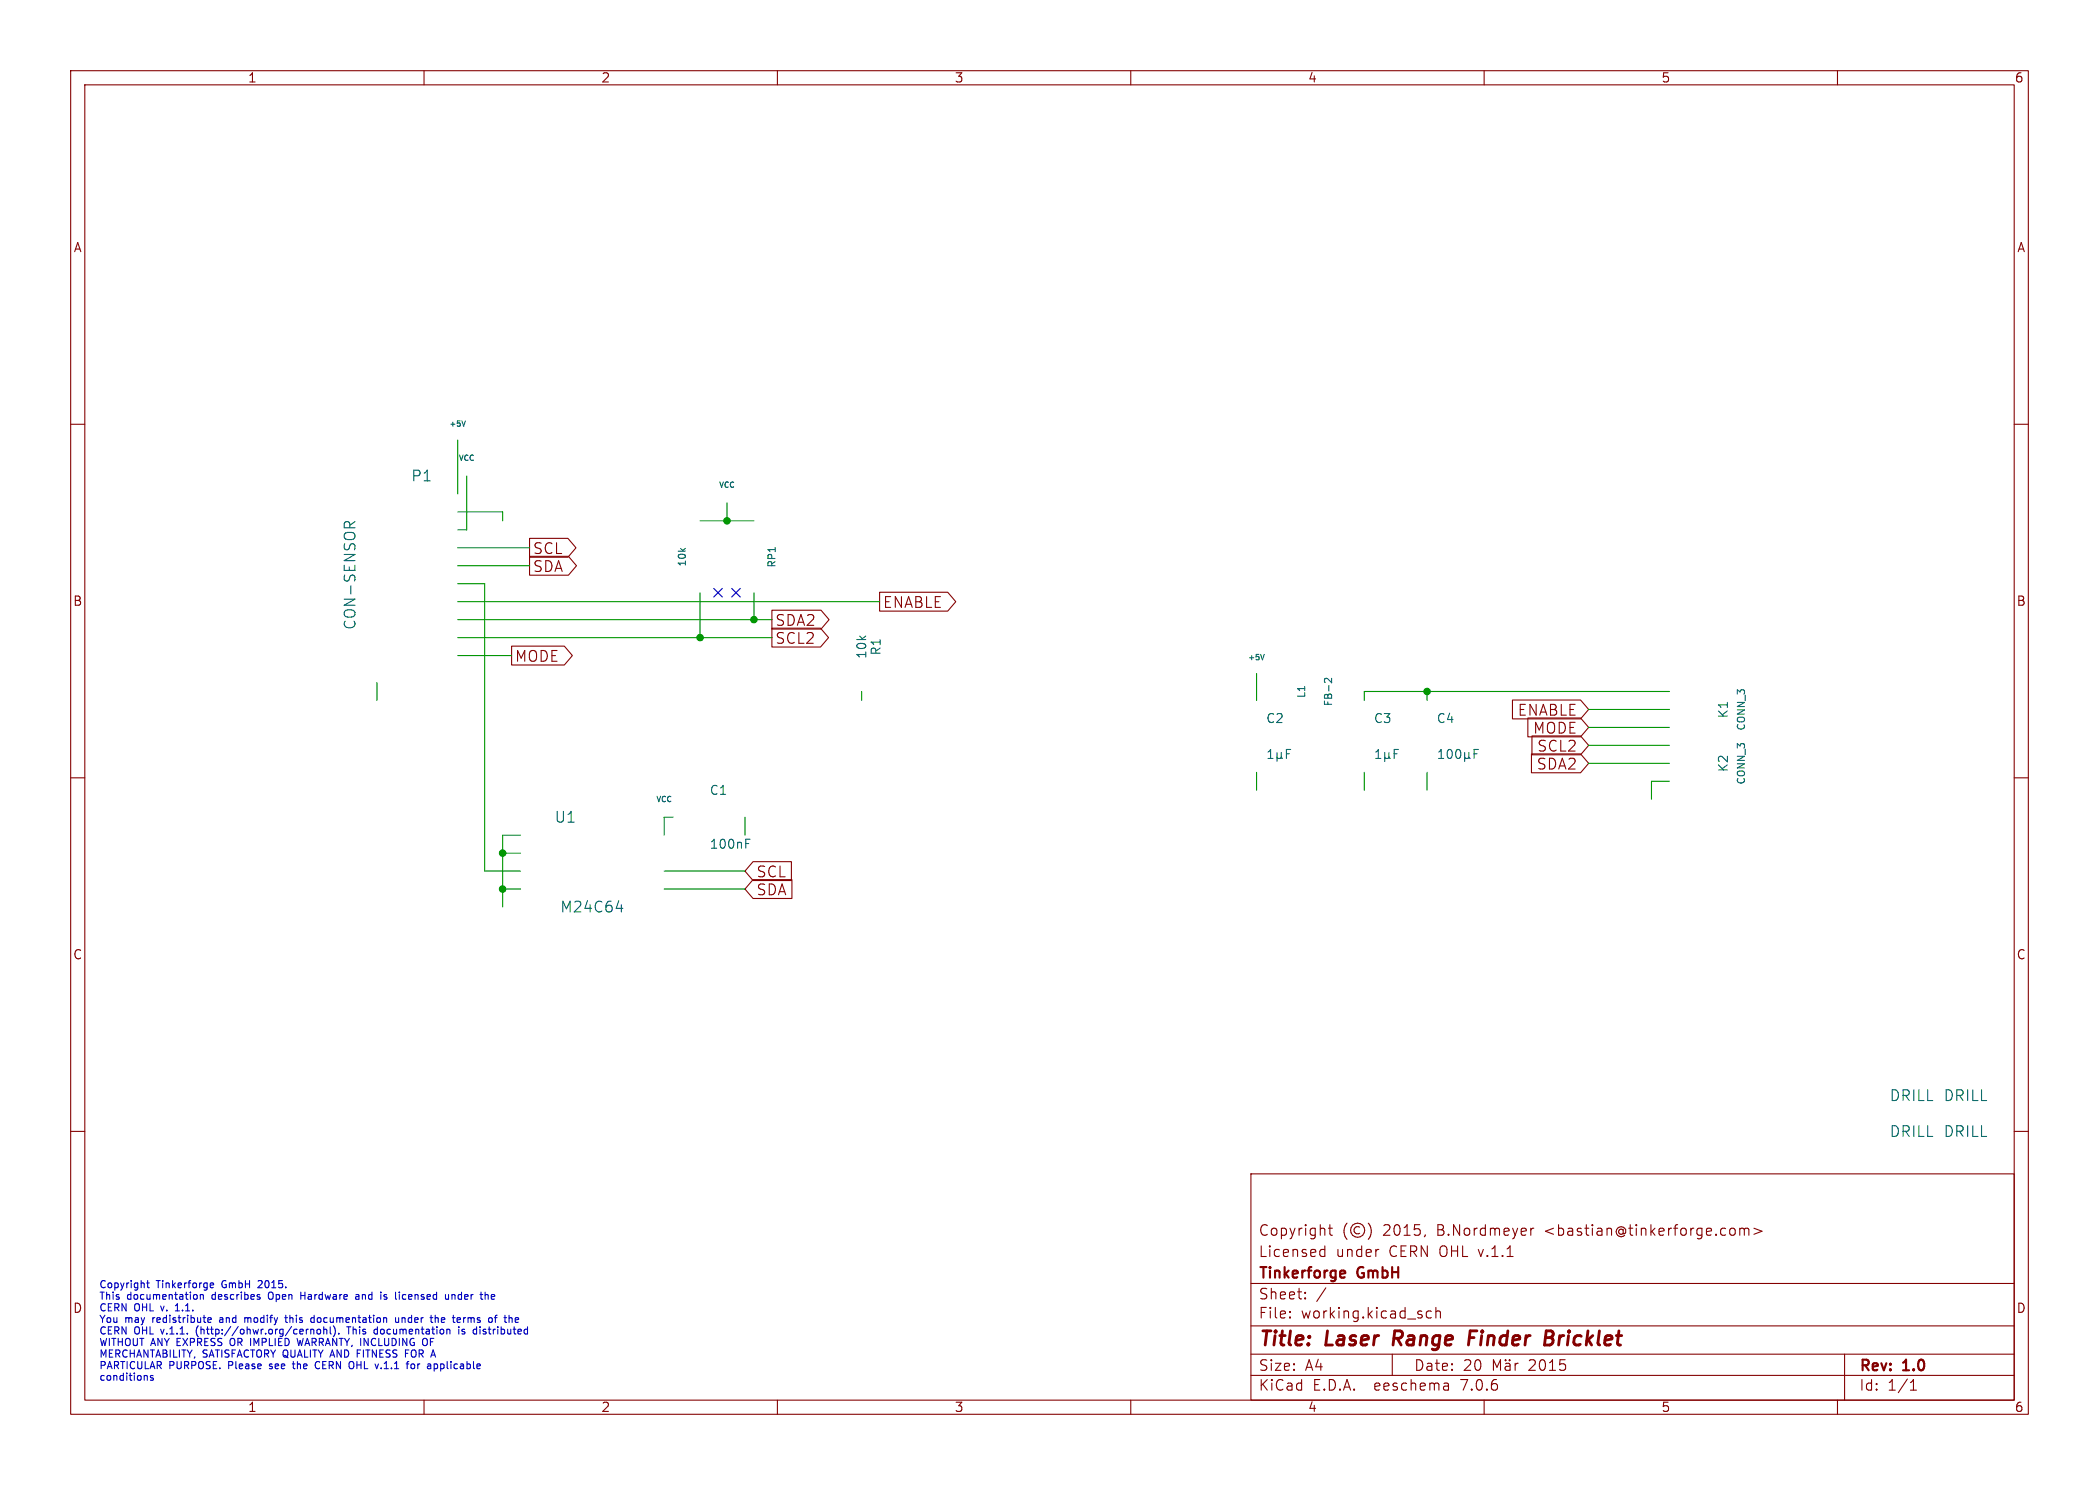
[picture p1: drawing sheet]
(kicad_sch (version 20230121) (generator eeschema)

 (paper "A4")

 (title_block
  (title "Laser Range Finder Bricklet")
  (date "20 Mär 2015")
  (rev "1.0")
  (company "Tinkerforge GmbH")
  (comment 1 "Licensed under CERN OHL v.1.1")
  (comment 2 "Copyright (©) 2015, B.Nordmeyer <bastian@tinkerforge.com>"))

 (lib_symbols)

 (junction (at 106.68 87.63) (diameter 0) (color 0 0 0 0))
 (junction (at 102.87 73.66) (diameter 0) (color 0 0 0 0))
 (junction (at 201.93 97.79) (diameter 0) (color 0 0 0 0))
 (junction (at 99.06 90.17) (diameter 0) (color 0 0 0 0))
 (junction (at 71.12 125.73) (diameter 0) (color 0 0 0 0))
 (junction (at 71.12 120.65) (diameter 0) (color 0 0 0 0))

 (no_connect (at 104.14 83.82))
 (no_connect (at 101.6 83.82))

 (wire (pts (xy 64.77 87.63) (xy 106.68 87.63)) (stroke (width 0) (type default)))
 (wire (pts (xy 224.79 102.87) (xy 236.22 102.87)) (stroke (width 0) (type default)))
 (wire (pts (xy 201.93 97.79) (xy 236.22 97.79)) (stroke (width 0) (type default)))
 (wire (pts (xy 64.77 77.47) (xy 74.93 77.47)) (stroke (width 0) (type default)))
 (wire (pts (xy 99.06 90.17) (xy 109.22 90.17)) (stroke (width 0) (type default)))
 (wire (pts (xy 64.77 85.09) (xy 124.46 85.09)) (stroke (width 0) (type default)))
 (wire (pts (xy 201.93 97.79) (xy 201.93 99.06)) (stroke (width 0) (type default)))
 (wire (pts (xy 102.87 71.12) (xy 102.87 73.66)) (stroke (width 0) (type default)))
 (wire (pts (xy 68.58 123.19) (xy 68.58 82.55)) (stroke (width 0) (type default)))
 (wire (pts (xy 71.12 125.73) (xy 71.12 128.27)) (stroke (width 0) (type default)))
 (wire (pts (xy 233.68 110.49) (xy 233.68 113.03)) (stroke (width 0) (type default)))
 (wire (pts (xy 71.12 120.65) (xy 73.66 120.65)) (stroke (width 0) (type default)))
 (wire (pts (xy 193.04 111.76) (xy 193.04 109.22)) (stroke (width 0) (type default)))
 (wire (pts (xy 71.12 72.39) (xy 64.77 72.39)) (stroke (width 0) (type default)))
 (wire (pts (xy 64.77 92.71) (xy 72.39 92.71)) (stroke (width 0) (type default)))
 (wire (pts (xy 93.98 125.73) (xy 105.41 125.73)) (stroke (width 0) (type default)))
 (wire (pts (xy 74.93 80.01) (xy 64.77 80.01)) (stroke (width 0) (type default)))
 (wire (pts (xy 121.92 99.06) (xy 121.92 97.79)) (stroke (width 0) (type default)))
 (wire (pts (xy 53.34 99.06) (xy 53.34 96.52)) (stroke (width 0) (type default)))
 (wire (pts (xy 71.12 73.66) (xy 71.12 72.39)) (stroke (width 0) (type default)))
 (wire (pts (xy 93.98 115.57) (xy 93.98 118.11)) (stroke (width 0) (type default)))
 (wire (pts (xy 106.68 87.63) (xy 109.22 87.63)) (stroke (width 0) (type default)))
 (wire (pts (xy 95.25 115.57) (xy 93.98 115.57)) (stroke (width 0) (type default)))
 (wire (pts (xy 68.58 82.55) (xy 64.77 82.55)) (stroke (width 0) (type default)))
 (wire (pts (xy 224.79 107.95) (xy 236.22 107.95)) (stroke (width 0) (type default)))
 (wire (pts (xy 99.06 73.66) (xy 102.87 73.66)) (stroke (width 0) (type default)))
 (wire (pts (xy 193.04 99.06) (xy 193.04 97.79)) (stroke (width 0) (type default)))
 (wire (pts (xy 177.8 95.25) (xy 177.8 99.06)) (stroke (width 0) (type default)))
 (wire (pts (xy 93.98 123.19) (xy 105.41 123.19)) (stroke (width 0) (type default)))
 (wire (pts (xy 71.12 118.11) (xy 71.12 120.65)) (stroke (width 0) (type default)))
 (wire (pts (xy 64.77 74.93) (xy 66.04 74.93)) (stroke (width 0) (type default)))
 (wire (pts (xy 66.04 74.93) (xy 66.04 67.31)) (stroke (width 0) (type default)))
 (wire (pts (xy 73.66 118.11) (xy 71.12 118.11)) (stroke (width 0) (type default)))
 (wire (pts (xy 105.41 118.11) (xy 105.41 115.57)) (stroke (width 0) (type default)))
 (wire (pts (xy 224.79 100.33) (xy 236.22 100.33)) (stroke (width 0) (type default)))
 (wire (pts (xy 236.22 110.49) (xy 233.68 110.49)) (stroke (width 0) (type default)))
 (wire (pts (xy 177.8 111.76) (xy 177.8 109.22)) (stroke (width 0) (type default)))
 (wire (pts (xy 106.68 83.82) (xy 106.68 87.63)) (stroke (width 0) (type default)))
 (wire (pts (xy 201.93 111.76) (xy 201.93 109.22)) (stroke (width 0) (type default)))
 (wire (pts (xy 102.87 73.66) (xy 106.68 73.66)) (stroke (width 0) (type default)))
 (wire (pts (xy 68.58 123.19) (xy 73.66 123.19)) (stroke (width 0) (type default)))
 (wire (pts (xy 64.77 90.17) (xy 99.06 90.17)) (stroke (width 0) (type default)))
 (wire (pts (xy 71.12 120.65) (xy 71.12 125.73)) (stroke (width 0) (type default)))
 (wire (pts (xy 193.04 97.79) (xy 201.93 97.79)) (stroke (width 0) (type default)))
 (wire (pts (xy 73.66 125.73) (xy 71.12 125.73)) (stroke (width 0) (type default)))
 (wire (pts (xy 64.77 69.85) (xy 64.77 62.23)) (stroke (width 0) (type default)))
 (wire (pts (xy 236.22 105.41) (xy 224.79 105.41)) (stroke (width 0) (type default)))
 (wire (pts (xy 99.06 83.82) (xy 99.06 90.17)) (stroke (width 0) (type default)))

 (text "Copyright Tinkerforge GmbH 2015.\nThis documentation describes Open Hardware and is licensed under the\nCERN OHL v. 1.1.\nYou may redistribute and modify this documentation under the terms of the\nCERN OHL v.1.1. (http://ohwr.org/cernohl). This documentation is distributed\nWITHOUT ANY EXPRESS OR IMPLIED WARRANTY, INCLUDING OF\nMERCHANTABILITY, SATISFACTORY QUALITY AND FITNESS FOR A\nPARTICULAR PURPOSE. Please see the CERN OHL v.1.1 for applicable\nconditions\n" (at 13.97 195.58 0) (effects (font (size 1.016 1.016)) (justify left bottom)))

 (global_label "SCL" (shape output) (at 74.93 77.47 0) (effects (font (size 1.524 1.524)) (justify left))
  (property "Intersheetrefs" "${INTERSHEET_REFS}" (at 74.93 77.47 0) (effects (font (size 1.27 1.27)) hide)))
 (global_label "SCL" (shape input) (at 105.41 123.19 0) (effects (font (size 1.524 1.524)) (justify left))
  (property "Intersheetrefs" "${INTERSHEET_REFS}" (at 105.41 123.19 0) (effects (font (size 1.27 1.27)) hide)))
 (global_label "ENABLE" (shape input) (at 224.79 100.33 180) (effects (font (size 1.524 1.524)) (justify right))
  (property "Intersheetrefs" "${INTERSHEET_REFS}" (at 224.79 100.33 0) (effects (font (size 1.27 1.27)) hide)))
 (global_label "SCL2" (shape input) (at 224.79 105.41 180) (effects (font (size 1.524 1.524)) (justify right))
  (property "Intersheetrefs" "${INTERSHEET_REFS}" (at 224.79 105.41 0) (effects (font (size 1.27 1.27)) hide)))
 (global_label "MODE" (shape output) (at 72.39 92.71 0) (effects (font (size 1.524 1.524)) (justify left))
  (property "Intersheetrefs" "${INTERSHEET_REFS}" (at 72.39 92.71 0) (effects (font (size 1.27 1.27)) hide)))
 (global_label "SDA2" (shape input) (at 224.79 107.95 180) (effects (font (size 1.524 1.524)) (justify right))
  (property "Intersheetrefs" "${INTERSHEET_REFS}" (at 224.79 107.95 0) (effects (font (size 1.27 1.27)) hide)))
 (global_label "SDA2" (shape output) (at 109.22 87.63 0) (effects (font (size 1.524 1.524)) (justify left))
  (property "Intersheetrefs" "${INTERSHEET_REFS}" (at 109.22 87.63 0) (effects (font (size 1.27 1.27)) hide)))
 (global_label "MODE" (shape input) (at 224.79 102.87 180) (effects (font (size 1.524 1.524)) (justify right))
  (property "Intersheetrefs" "${INTERSHEET_REFS}" (at 224.79 102.87 0) (effects (font (size 1.27 1.27)) hide)))
 (global_label "SCL2" (shape output) (at 109.22 90.17 0) (effects (font (size 1.524 1.524)) (justify left))
  (property "Intersheetrefs" "${INTERSHEET_REFS}" (at 109.22 90.17 0) (effects (font (size 1.27 1.27)) hide)))
 (global_label "ENABLE" (shape output) (at 124.46 85.09 0) (effects (font (size 1.524 1.524)) (justify left))
  (property "Intersheetrefs" "${INTERSHEET_REFS}" (at 124.46 85.09 0) (effects (font (size 1.27 1.27)) hide)))
 (global_label "SDA" (shape input) (at 105.41 125.73 0) (effects (font (size 1.524 1.524)) (justify left))
  (property "Intersheetrefs" "${INTERSHEET_REFS}" (at 105.41 125.73 0) (effects (font (size 1.27 1.27)) hide)))
 (global_label "SDA" (shape output) (at 74.93 80.01 0) (effects (font (size 1.524 1.524)) (justify left))
  (property "Intersheetrefs" "${INTERSHEET_REFS}" (at 74.93 80.01 0) (effects (font (size 1.27 1.27)) hide)))

 (symbol (lib_id "CON-SENSOR") (at 53.34 81.28 0) (mirror y) (unit 1) (in_bom yes) (on_board yes) (dnp no)
  (property "Reference" "P1" (at 59.69 67.31 0) (effects (font (size 1.524 1.524))))
  (property "Value" "CON-SENSOR" (at 49.53 81.28 90) (effects (font (size 1.524 1.524))))
  (property "Footprint" "kicad-libraries:CON-SENSOR" (at 53.34 81.28 0) (effects (font (size 1.524 1.524)) hide))
  (property "Datasheet" "" (at 53.34 81.28 0) (effects (font (size 1.524 1.524)) hide)))

 (symbol (lib_id "GND") (at 53.34 99.06 0) (unit 1) (in_bom yes) (on_board yes) (dnp no)
  (property "Reference" "#PWR06" (at 53.34 99.06 0) (effects (font (size 0.762 0.762)) hide))
  (property "Value" "GND" (at 53.34 100.838 0) (effects (font (size 0.762 0.762)) hide))
  (property "Footprint" "" (at 53.34 99.06 0) (effects (font (size 1.524 1.524)) hide))
  (property "Datasheet" "" (at 53.34 99.06 0) (effects (font (size 1.524 1.524)) hide)))

 (symbol (lib_id "GND") (at 71.12 73.66 0) (unit 1) (in_bom yes) (on_board yes) (dnp no)
  (property "Reference" "#PWR05" (at 71.12 73.66 0) (effects (font (size 0.762 0.762)) hide))
  (property "Value" "GND" (at 71.12 75.438 0) (effects (font (size 0.762 0.762)) hide))
  (property "Footprint" "" (at 71.12 73.66 0) (effects (font (size 1.524 1.524)) hide))
  (property "Datasheet" "" (at 71.12 73.66 0) (effects (font (size 1.524 1.524)) hide)))

 (symbol (lib_id "VCC") (at 66.04 67.31 0) (unit 1) (in_bom yes) (on_board yes) (dnp no)
  (property "Reference" "#PWR04" (at 66.04 64.77 0) (effects (font (size 0.762 0.762)) hide))
  (property "Value" "VCC" (at 66.04 64.77 0) (effects (font (size 0.762 0.762))))
  (property "Footprint" "" (at 66.04 67.31 0) (effects (font (size 1.524 1.524)) hide))
  (property "Datasheet" "" (at 66.04 67.31 0) (effects (font (size 1.524 1.524)) hide)))

 (symbol (lib_id "CAT24C") (at 83.82 128.27 0) (unit 1) (in_bom yes) (on_board yes) (dnp no)
  (property "Reference" "U1" (at 80.01 115.57 0) (effects (font (size 1.524 1.524))))
  (property "Value" "M24C64" (at 83.82 128.27 0) (effects (font (size 1.524 1.524))))
  (property "Footprint" "kicad-libraries:SOIC8" (at 83.82 128.27 0) (effects (font (size 1.524 1.524)) hide))
  (property "Datasheet" "" (at 83.82 128.27 0) (effects (font (size 1.524 1.524)) hide)))

 (symbol (lib_id "GND") (at 71.12 128.27 0) (unit 1) (in_bom yes) (on_board yes) (dnp no)
  (property "Reference" "#PWR03" (at 71.12 128.27 0) (effects (font (size 0.762 0.762)) hide))
  (property "Value" "GND" (at 71.12 130.048 0) (effects (font (size 0.762 0.762)) hide))
  (property "Footprint" "" (at 71.12 128.27 0) (effects (font (size 1.524 1.524)) hide))
  (property "Datasheet" "" (at 71.12 128.27 0) (effects (font (size 1.524 1.524)) hide)))

 (symbol (lib_id "VCC") (at 93.98 115.57 0) (unit 1) (in_bom yes) (on_board yes) (dnp no)
  (property "Reference" "#PWR02" (at 93.98 113.03 0) (effects (font (size 0.762 0.762)) hide))
  (property "Value" "VCC" (at 93.98 113.03 0) (effects (font (size 0.762 0.762))))
  (property "Footprint" "" (at 93.98 115.57 0) (effects (font (size 1.524 1.524)) hide))
  (property "Datasheet" "" (at 93.98 115.57 0) (effects (font (size 1.524 1.524)) hide)))

 (symbol (lib_id "C") (at 177.8 104.14 0) (unit 1) (in_bom yes) (on_board yes) (dnp no)
  (property "Reference" "C2" (at 179.07 101.6 0) (effects (font (size 1.27 1.27)) (justify left)))
  (property "Value" "1µF" (at 179.07 106.68 0) (effects (font (size 1.27 1.27)) (justify left)))
  (property "Footprint" "kicad-libraries:C0603" (at 177.8 104.14 0) (effects (font (size 1.524 1.524)) hide))
  (property "Datasheet" "" (at 177.8 104.14 0) (effects (font (size 1.524 1.524)) hide)))

 (symbol (lib_id "DRILL") (at 278.13 154.94 0) (unit 1) (in_bom yes) (on_board yes) (dnp no)
  (property "Reference" "U4" (at 279.4 153.67 0) (effects (font (size 1.524 1.524)) hide))
  (property "Value" "DRILL" (at 278.13 154.94 0) (effects (font (size 1.524 1.524))))
  (property "Footprint" "tinkerforge:DRILL_NP" (at 278.13 154.94 0) (effects (font (size 1.524 1.524)) hide))
  (property "Datasheet" "" (at 278.13 154.94 0) (effects (font (size 1.524 1.524)) hide)))

 (symbol (lib_id "DRILL") (at 278.13 160.02 0) (unit 1) (in_bom yes) (on_board yes) (dnp no)
  (property "Reference" "U5" (at 279.4 158.75 0) (effects (font (size 1.524 1.524)) hide))
  (property "Value" "DRILL" (at 278.13 160.02 0) (effects (font (size 1.524 1.524))))
  (property "Footprint" "tinkerforge:DRILL_NP" (at 278.13 160.02 0) (effects (font (size 1.524 1.524)) hide))
  (property "Datasheet" "" (at 278.13 160.02 0) (effects (font (size 1.524 1.524)) hide)))

 (symbol (lib_id "DRILL") (at 270.51 154.94 0) (unit 1) (in_bom yes) (on_board yes) (dnp no)
  (property "Reference" "U2" (at 271.78 153.67 0) (effects (font (size 1.524 1.524)) hide))
  (property "Value" "DRILL" (at 270.51 154.94 0) (effects (font (size 1.524 1.524))))
  (property "Footprint" "tinkerforge:DRILL_NP" (at 270.51 154.94 0) (effects (font (size 1.524 1.524)) hide))
  (property "Datasheet" "" (at 270.51 154.94 0) (effects (font (size 1.524 1.524)) hide)))

 (symbol (lib_id "DRILL") (at 270.51 160.02 0) (unit 1) (in_bom yes) (on_board yes) (dnp no)
  (property "Reference" "U3" (at 271.78 158.75 0) (effects (font (size 1.524 1.524)) hide))
  (property "Value" "DRILL" (at 270.51 160.02 0) (effects (font (size 1.524 1.524))))
  (property "Footprint" "tinkerforge:DRILL_NP" (at 270.51 160.02 0) (effects (font (size 1.524 1.524)) hide))
  (property "Datasheet" "" (at 270.51 160.02 0) (effects (font (size 1.524 1.524)) hide)))

 (symbol (lib_id "C") (at 100.33 115.57 270) (unit 1) (in_bom yes) (on_board yes) (dnp no)
  (property "Reference" "C1" (at 100.33 111.76 90) (effects (font (size 1.27 1.27)) (justify left)))
  (property "Value" "100nF" (at 100.33 119.38 90) (effects (font (size 1.27 1.27)) (justify left)))
  (property "Footprint" "kicad-libraries:C0603" (at 100.33 115.57 0) (effects (font (size 1.524 1.524)) hide))
  (property "Datasheet" "" (at 100.33 115.57 0) (effects (font (size 1.524 1.524)) hide)))

 (symbol (lib_id "GND") (at 105.41 118.11 0) (unit 1) (in_bom yes) (on_board yes) (dnp no)
  (property "Reference" "#PWR01" (at 105.41 118.11 0) (effects (font (size 0.762 0.762)) hide))
  (property "Value" "GND" (at 105.41 119.888 0) (effects (font (size 0.762 0.762)) hide))
  (property "Footprint" "" (at 105.41 118.11 0) (effects (font (size 1.524 1.524)) hide))
  (property "Datasheet" "" (at 105.41 118.11 0) (effects (font (size 1.524 1.524)) hide)))

 (symbol (lib_id "GND") (at 177.8 111.76 0) (unit 1) (in_bom yes) (on_board yes) (dnp no)
  (property "Reference" "#PWR07" (at 177.8 111.76 0) (effects (font (size 0.762 0.762)) hide))
  (property "Value" "GND" (at 177.8 113.538 0) (effects (font (size 0.762 0.762)) hide))
  (property "Footprint" "" (at 177.8 111.76 0) (effects (font (size 1.524 1.524)) hide))
  (property "Datasheet" "" (at 177.8 111.76 0) (effects (font (size 1.524 1.524)) hide)))

 (symbol (lib_id "C") (at 193.04 104.14 0) (unit 1) (in_bom yes) (on_board yes) (dnp no)
  (property "Reference" "C3" (at 194.31 101.6 0) (effects (font (size 1.27 1.27)) (justify left)))
  (property "Value" "1µF" (at 194.31 106.68 0) (effects (font (size 1.27 1.27)) (justify left)))
  (property "Footprint" "kicad-libraries:C0603" (at 193.04 104.14 0) (effects (font (size 1.524 1.524)) hide))
  (property "Datasheet" "" (at 193.04 104.14 0) (effects (font (size 1.524 1.524)) hide)))

 (symbol (lib_id "GND") (at 193.04 111.76 0) (unit 1) (in_bom yes) (on_board yes) (dnp no)
  (property "Reference" "#PWR08" (at 193.04 111.76 0) (effects (font (size 0.762 0.762)) hide))
  (property "Value" "GND" (at 193.04 113.538 0) (effects (font (size 0.762 0.762)) hide))
  (property "Footprint" "" (at 193.04 111.76 0) (effects (font (size 1.524 1.524)) hide))
  (property "Datasheet" "" (at 193.04 111.76 0) (effects (font (size 1.524 1.524)) hide)))

 (symbol (lib_id "INDUCTOR") (at 185.42 97.79 0) (unit 1) (in_bom yes) (on_board yes) (dnp no)
  (property "Reference" "L1" (at 184.15 97.79 90) (effects (font (size 1.016 1.016))))
  (property "Value" "FB-2" (at 187.96 97.79 90) (effects (font (size 1.016 1.016))))
  (property "Footprint" "kicad-libraries:C0603" (at 185.42 97.79 0) (effects (font (size 1.524 1.524)) hide))
  (property "Datasheet" "~" (at 185.42 97.79 0) (effects (font (size 1.524 1.524)))))

 (symbol (lib_id "+5V") (at 64.77 62.23 0) (unit 1) (in_bom yes) (on_board yes) (dnp no)
  (property "Reference" "#PWR09" (at 64.77 59.944 0) (effects (font (size 0.508 0.508)) hide))
  (property "Value" "+5V" (at 64.77 59.944 0) (effects (font (size 0.762 0.762))))
  (property "Footprint" "" (at 64.77 62.23 0) (effects (font (size 1.524 1.524))))
  (property "Datasheet" "" (at 64.77 62.23 0) (effects (font (size 1.524 1.524)))))

 (symbol (lib_id "+5V") (at 177.8 95.25 0) (unit 1) (in_bom yes) (on_board yes) (dnp no)
  (property "Reference" "#PWR010" (at 177.8 92.964 0) (effects (font (size 0.508 0.508)) hide))
  (property "Value" "+5V" (at 177.8 92.964 0) (effects (font (size 0.762 0.762))))
  (property "Footprint" "" (at 177.8 95.25 0) (effects (font (size 1.524 1.524))))
  (property "Datasheet" "" (at 177.8 95.25 0) (effects (font (size 1.524 1.524)))))

 (symbol (lib_id "CP1") (at 201.93 104.14 0) (unit 1) (in_bom yes) (on_board yes) (dnp no)
  (property "Reference" "C4" (at 203.2 101.6 0) (effects (font (size 1.27 1.27)) (justify left)))
  (property "Value" "100µF" (at 203.2 106.68 0) (effects (font (size 1.27 1.27)) (justify left)))
  (property "Footprint" "kicad-libraries:3528-21" (at 201.93 104.14 0) (effects (font (size 1.524 1.524)) hide))
  (property "Datasheet" "~" (at 201.93 104.14 0) (effects (font (size 1.524 1.524)))))

 (symbol (lib_id "GND") (at 201.93 111.76 0) (unit 1) (in_bom yes) (on_board yes) (dnp no)
  (property "Reference" "#PWR011" (at 201.93 111.76 0) (effects (font (size 0.762 0.762)) hide))
  (property "Value" "GND" (at 201.93 113.538 0) (effects (font (size 0.762 0.762)) hide))
  (property "Footprint" "" (at 201.93 111.76 0) (effects (font (size 1.524 1.524)) hide))
  (property "Datasheet" "" (at 201.93 111.76 0) (effects (font (size 1.524 1.524)) hide)))

 (symbol (lib_id "GND") (at 233.68 113.03 0) (unit 1) (in_bom yes) (on_board yes) (dnp no)
  (property "Reference" "#PWR012" (at 233.68 113.03 0) (effects (font (size 0.762 0.762)) hide))
  (property "Value" "GND" (at 233.68 114.808 0) (effects (font (size 0.762 0.762)) hide))
  (property "Footprint" "" (at 233.68 113.03 0) (effects (font (size 1.524 1.524)) hide))
  (property "Datasheet" "" (at 233.68 113.03 0) (effects (font (size 1.524 1.524)) hide)))

 (symbol (lib_id "R") (at 121.92 91.44 0) (unit 1) (in_bom yes) (on_board yes) (dnp no)
  (property "Reference" "R1" (at 123.952 91.44 90) (effects (font (size 1.27 1.27))))
  (property "Value" "10k" (at 121.92 91.44 90) (effects (font (size 1.27 1.27))))
  (property "Footprint" "kicad-libraries:R0603" (at 121.92 91.44 0) (effects (font (size 1.524 1.524)) hide))
  (property "Datasheet" "" (at 121.92 91.44 0) (effects (font (size 1.524 1.524)))))

 (symbol (lib_id "GND") (at 121.92 99.06 0) (unit 1) (in_bom yes) (on_board yes) (dnp no)
  (property "Reference" "#PWR013" (at 121.92 99.06 0) (effects (font (size 0.762 0.762)) hide))
  (property "Value" "GND" (at 121.92 100.838 0) (effects (font (size 0.762 0.762)) hide))
  (property "Footprint" "" (at 121.92 99.06 0) (effects (font (size 1.524 1.524)) hide))
  (property "Datasheet" "" (at 121.92 99.06 0) (effects (font (size 1.524 1.524)) hide)))

 (symbol (lib_id "R_PACK4") (at 97.79 78.74 270) (mirror x) (unit 1) (in_bom yes) (on_board yes) (dnp no)
  (property "Reference" "RP1" (at 109.22 78.74 0) (effects (font (size 1.016 1.016))))
  (property "Value" "10k" (at 96.52 78.74 0) (effects (font (size 1.016 1.016))))
  (property "Footprint" "kicad-libraries:0603X4" (at 97.79 78.74 0) (effects (font (size 1.524 1.524)) hide))
  (property "Datasheet" "" (at 97.79 78.74 0) (effects (font (size 1.524 1.524)))))

 (symbol (lib_id "VCC") (at 102.87 71.12 0) (unit 1) (in_bom yes) (on_board yes) (dnp no)
  (property "Reference" "#PWR014" (at 102.87 68.58 0) (effects (font (size 0.762 0.762)) hide))
  (property "Value" "VCC" (at 102.87 68.58 0) (effects (font (size 0.762 0.762))))
  (property "Footprint" "" (at 102.87 71.12 0) (effects (font (size 1.524 1.524)) hide))
  (property "Datasheet" "" (at 102.87 71.12 0) (effects (font (size 1.524 1.524)) hide)))

 (symbol (lib_id "CONN_3") (at 245.11 107.95 0) (unit 1) (in_bom yes) (on_board yes) (dnp no)
  (property "Reference" "K2" (at 243.84 107.95 90) (effects (font (size 1.27 1.27))))
  (property "Value" "CONN_3" (at 246.38 107.95 90) (effects (font (size 1.016 1.016))))
  (property "Footprint" "kicad-libraries:9175-003" (at 245.11 107.95 0) (effects (font (size 1.524 1.524)) hide))
  (property "Datasheet" "" (at 245.11 107.95 0) (effects (font (size 1.524 1.524)))))

 (symbol (lib_id "CONN_3") (at 245.11 100.33 0) (unit 1) (in_bom yes) (on_board yes) (dnp no)
  (property "Reference" "K1" (at 243.84 100.33 90) (effects (font (size 1.27 1.27))))
  (property "Value" "CONN_3" (at 246.38 100.33 90) (effects (font (size 1.016 1.016))))
  (property "Footprint" "kicad-libraries:9175-003" (at 245.11 100.33 0) (effects (font (size 1.524 1.524)) hide))
  (property "Datasheet" "" (at 245.11 100.33 0) (effects (font (size 1.524 1.524)))))

 (sheet_instances (path "" (page "1"))))
